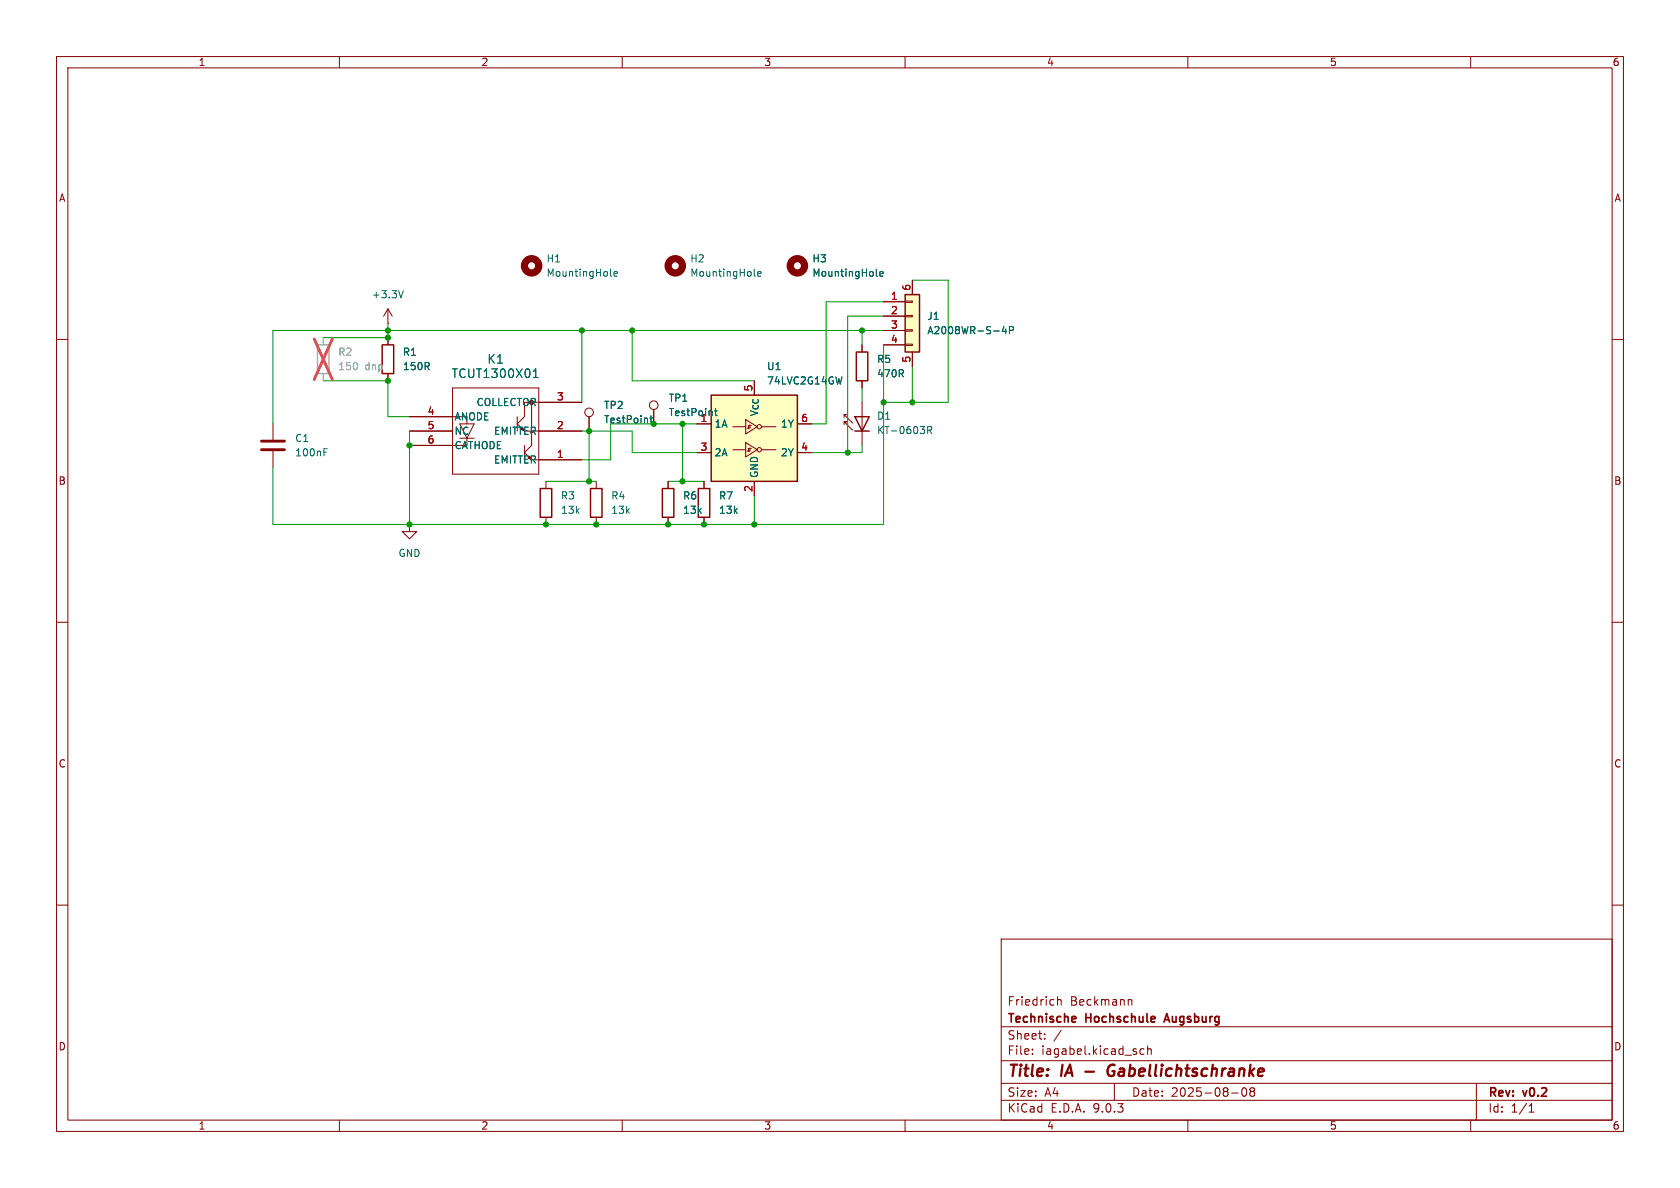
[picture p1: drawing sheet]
<svg xmlns="http://www.w3.org/2000/svg" width="297mm" height="210mm" viewBox="0 0 297 210" stroke-linecap="round" stroke-linejoin="round" font-family="sans-serif">
<g fill="none" stroke="#840000" stroke-width=".18">
<path d="M10 10h277v190h-277zM12 12h273v186h-273zM60 10v2M110 10v2M160 10v2M210 10v2M260 10v2M10 60h2M285 60h2M105.4 85.1v1.3M105.4 91.4v1.3M10 110h2"/>
<path d="M285 110h2M10 160h2M177 166h108v32h-108zM187 176.2v1.5M187 176.8l.2-.1 .3 .1 .1 .9M199.5 176.8h.5l.1 .9M285 160h2M60 198v2M110 198v2M160 198v2M177 194.5h108M177 191.5h108"/>
<path d="M177 187.5h108M177 181.5h108M182.5 186.3v.1M182.5 185.5v.1M184.7 183.6v.1M184.7 182.8v.1M187.6 182.1l-1.3 2M197 191.5v3M202.2 185.5l-.4-.1-.3 .3v.4l.2 .2h.5M202.9 185.5l.2-.1 .4 .1v.9M202.9 184.9v1.5M210 198v2"/>
<path d="M217.7 193.2h1.2M219.7 192.4l.2-.1a.81 .81 0 0 1 .6 .6 .81 .81 0 0 1-.3 .8l-.2 .1a.81 .81 0 0 1-.3-1.4zM221.2 192.9l-.2-.2 .2-.4 .5 .1 .1 .2-.3 .3M221.2 192.9l-.2 .3v.5l.2 .1 .5-.1 .1-.2-.1-.4-.2-.2M221.2 192.9h.3M260 198v2M261 191.5v6.5M270.3 196.6h.9M270.3 195.5l.4-.4v1.5"/>
</g>
<path d="M191.9 189.4h1.5M196.6 189.4h.4M196.9 188.2a1.13 1.13 0 0 0-1 .7 1.13 1.13 0 0 0 .2 1.2l.2 .1 .5-.1" fill="none" stroke="#840000" stroke-width=".4"/>
<path d="M190.1 179.8l.1 .2-.7 .2M206.3 179.2l-.5 1.5M205.9 180.3h.7" fill="none" stroke="#840000" stroke-width=".3"/>
<path d="M104.4 86.4h2v5h-2z" fill="none" stroke="#840000" stroke-width=".25"/>
<path d="M125.7 69.9h15.3v15.2h-15.3z" fill="#ffffc2"/>
<path d="M125.7 69.9h15.3v15.2h-15.3zM117.1 86.4h2v5h-2zM123.4 86.4h2.1v5h-2.1z" fill="none" stroke="#840000" stroke-width=".25"/>
<g fill="none" stroke="#840000" stroke-width=".18">
<path d="M123.2 74.9h2.5M129.5 75.4h2.3M129.5 79.5h2.3M131.8 74.2l2.1 1.2-2.1 1.3zM131.8 78.2l2.1 1.3-2.1 1.3zM132.1 75.7h.5v-.5h-.3v.5M132.1 79.8h.5v-.6h-.3v.6M132.6 75.2h.2M132.6 79.2h.2M134.6 75.4h2.6M134.6 79.5h2.6M141 74.9h2.5"/>
<path d="M118.1 85.1v1.3M118.1 91.4v1.3M123.2 80h2.5M124.5 85.1v1.3M124.5 91.4v1.3M133.3 85.1v2.5M141 80h2.5"/>
<circle cx="134.2" cy="79.5" r=".38"/>
<circle cx="134.2" cy="75.4" r=".38"/>
</g>
<path d="M160 52.1h2.6v10.1h-2.6z" fill="#ffffc2"/>
<path d="M160 52.1h2.6v10.1h-2.6zM67.6 61h2v5h-2zM151.1 73.7h2.6l-1.3 2.5zM151.1 76.2h2.6M151.4 62.2h2v5.1h-2zM95.5 86.4h2v5h-2z" fill="none" stroke="#840000" stroke-width=".25"/>
<g fill="none" stroke="#840000" stroke-width=".18">
<path d="M68.6 57.2h.1M68.6 54.6v2.6M68.6 59.7v1.3M68.6 54.6l-.8 1.3M68.6 54.6l.7 1.3M156.2 53.3h3.8M156.2 55.9h3.8M156.2 58.4h3.8M160 53.2h1.3v.3h-1.3zM160 55.8h1.3v.2h-1.3zM160 58.3h1.3v.2h-1.3zM161.3 49.5v2.6"/>
<path d="M48.3 74.9v2.8M48.3 79.8v2.8M68.6 66v1.3M72.4 76.2h7.6M72.4 78.7h7.6M72.4 73.7h7.6M80 68.6h15.2v15.2h-15.2zM81.3 77.5h2.5M81.3 74.9l1.2 2.6M82.5 77.5v1.2M83.8 74.9l-1.3 2.6M91.4 73.7v2.5"/>
<path d="M92.7 71.1v2.6l-1.3 1.2 1 1M92.7 78.7v2.6M94 71.1v7.6l-1.3 1.3 1 1M95.2 76.2h7.7M95.2 71.1h7.7M104.1 73.7v2.5M115.6 72.4v2.5M123.2 74.9h2.5M141 74.9h2.5M149.2 75.1v-.6h.5h-.5l1.5 1.6M149.2 73.3v.5M149.7 73.3h-.5l1.5 1.5"/>
<path d="M152.4 61v1.2M152.4 67.3v1.3M152.4 71.1v7.6M156.2 61h3.8M160 60.8h1.3v.3h-1.3zM161.3 62.2v2.6M72.4 92.7v1.3h1.3l-1.3 1.3-1.3-1.3h1.3M72.4 92.7h.1M95.2 81.3h7.7M96.5 85.1v1.3M96.5 91.4v1.3M118.1 85.1v1.3"/>
<path d="M118.1 91.4v1.3M123.2 80h2.5M124.5 85.1v1.3M124.5 91.4v1.3M133.3 85.1v2.5M141 80h2.5"/>
<circle cx="104.1" cy="72.9" r=".76"/>
<circle cx="115.6" cy="71.6" r=".76"/>
</g>
<g fill="none" stroke="#006464" stroke-width=".18">
<path d="M71.3 51.4l-.4 1.2M107.9 48.7l.2 .1M108.5 48.4l.6-.1v-.2l-.4-.1-.2 .2 .1 .6h.5M133.3 48.7l.2 .1M133.9 48.4l.6-.1v-.2l-.4-.1-.2 .2 .1 .6h.5M154.9 48.7l.2 .1M155.5 48.4l.6-.1v-.2l-.4-.1-.2 .2 .1 .6h.5M177.5 57.7l-.3 .9h.8M177.8 58.2v.8M178.5 58.4l.6-.1 .1-.1-.1-.3-.6-.2v1.3M57.3 79.9h.4M57.3 79.3h.6"/>
<path d="M94.3 66.7h.8M94.3 65.6l.4-.4v1.5M114.9 73.9h.5M115.1 73.5v1.1l.3 .1M126.3 72.6h.5M126.5 72.2v1.1l.3 .2M164 76h.6l.1-.2v-.3l-.7-.1v1.3M164.3 76l.4 .7"/>
</g>
<g fill="none" stroke="#840000" stroke-width="1.3">
<circle cx="94" cy="47" r="1.27"/>
<circle cx="119.4" cy="47" r="1.27"/>
<circle cx="141" cy="47" r="1.27"/>
</g>
<path d="M46.2 78h4.1M46.2 79.5h4.1" fill="none" stroke="#840000" stroke-width=".51"/>
<path d="M56.1 61h2.1v5h-2.1z" fill="none" stroke="#a1a1a1" stroke-width=".25"/>
<path d="M57.1 59.7v1.3M57.1 66v1.3" fill="none" stroke="#a1a1a1" stroke-width=".18"/>
<path d="M55.5 59.9l3.3 7.2M58.8 59.9l-3.3 7.2" fill="none" stroke="#e65255" stroke-width=".46"/>
<g fill="none" stroke="#009600" stroke-width=".18">
<path d="M68.6 57.2v2.5h-11.5M102.9 58.4v12.7M111.8 58.4v8.9h21.5M152.4 58.4v2.6M156.2 58.4h-107.9v16.5M156.2 53.3h-10.2v21.6h-2.5M156.2 55.9h-6.3v24.1M161.3 49.5h6.3v21.6h-11.4M57.1 67.3h11.5v6.4h3.8M72.4 76.2v16.5M102.9 76.2h8.9v3.8h11.4M104.1 76.2v8.9"/>
<path d="M120.6 74.9v10.2M123.2 74.9h-15.3v6.4h-5M152.4 78.7v1.3h-8.9M152.4 68.6v2.5M156.2 61v31.7h-107.9v-10.1M161.3 64.8v6.3M96.5 85.1h8.9M118.1 85.1h6.4M133.3 87.6v5.1"/>
</g>
<g fill="#009600" stroke="#009600" stroke-width=".18">
<circle cx="149.9" cy="80" r=".46"/>
<circle cx="120.6" cy="74.9" r=".46"/>
<circle cx="118.1" cy="92.7" r=".46"/>
<circle cx="133.3" cy="92.7" r=".46"/>
<circle cx="124.5" cy="92.7" r=".46"/>
<circle cx="152.4" cy="58.4" r=".46"/>
<circle cx="115.6" cy="74.9" r=".46"/>
<circle cx="120.6" cy="85.1" r=".46"/>
<circle cx="161.3" cy="71.1" r=".46"/>
<circle cx="156.2" cy="71.1" r=".46"/>
<circle cx="111.8" cy="58.4" r=".46"/>
<circle cx="102.9" cy="58.4" r=".46"/>
<circle cx="68.6" cy="58.4" r=".46"/>
<circle cx="68.6" cy="67.3" r=".46"/>
<circle cx="68.6" cy="59.7" r=".46"/>
<circle cx="72.4" cy="92.7" r=".46"/>
<circle cx="72.4" cy="78.7" r=".46"/>
<circle cx="96.5" cy="92.7" r=".46"/>
<circle cx="105.4" cy="92.7" r=".46"/>
<circle cx="104.1" cy="76.2" r=".46"/>
<circle cx="104.1" cy="85.1" r=".46"/>
</g>
<g font-size="2.8" fill="#840000">
<text x="178" y="190.9">Title:</text>
<text x="187.7" y="190.9">IA</text>
<text x="197.4" y="190.9">Gabellichtschranke</text>
</g>
<g font-size="2.1" fill="#006464">
<text x="86.1" y="64.5">K1</text>
<text x="79.8" y="67">TCUT1300X01</text>
</g>
<g font-size="2.1" fill="#840000">
<text x="178" y="178">Friedrich</text>
<text x="189.2" y="178">Beckmann</text>
<text x="178" y="184">Sheet:</text>
<text x="178" y="181.2">Technische</text>
<text x="192" y="181.2">Hochschule</text>
<text x="206.6" y="181.2">Augsburg</text>
<text x="178" y="186.7">File:</text>
<text x="184.1" y="186.7">iagabel.kicad_sch</text>
<text x="178" y="196.9">KiCad</text>
<text x="178" y="194.1">Size:</text>
<text x="184.7" y="194.1">A4</text>
<text x="185.7" y="196.9">E.D.A.</text>
<text x="193.3" y="196.9">9.0.3</text>
<text x="200" y="194.1">Date:</text>
<text x="207" y="194.1">2025-08-08</text>
<text x="263" y="194.3">Rev:</text>
<text x="263" y="196.9">Id:</text>
<text x="267.1" y="196.9">1/1</text>
<text x="269.4" y="194.3">v0.2</text>
</g>
<g font-size="1.8" fill="#840000">
<text x="35" y="11.9">1</text>
<text x="85" y="11.9">2</text>
<text x="135" y="11.9">3</text>
<text x="185" y="11.9">4</text>
<text x="235" y="11.9">5</text>
<text x="285" y="11.9">6</text>
<text x="10.3" y="35.9">A</text>
<text x="285.3" y="35.9">A</text>
<text x="10.3" y="85.9">B</text>
<text x="285.3" y="85.9">B</text>
<text x="10.3" y="135.9">C</text>
<text x="285.3" y="135.9">C</text>
<text x="10.3" y="185.9">D</text>
<text x="285.3" y="185.9">D</text>
<text x="35" y="199.9">1</text>
<text x="85" y="199.9">2</text>
<text x="135" y="199.9">3</text>
<text x="185" y="199.9">4</text>
<text x="235" y="199.9">5</text>
<text x="285" y="199.9">6</text>
</g>
<g font-size="1.8" fill="#006464">
<text x="96.5" y="46.6">H1</text>
<text x="121.9" y="46.6">H2</text>
<text x="143.5" y="46.6">H3</text>
<text x="65.6" y="52.9">+3.3V</text>
<text x="96.5" y="49.1">MountingHole</text>
<text x="121.9" y="49.1">MountingHole</text>
<text x="143.5" y="49.1">MountingHole</text>
<text x="163.8" y="56.7">J1</text>
<text x="163.8" y="59.3">A2008WR-S-4P</text>
<text x="71.1" y="63.1">R1</text>
<text x="71.1" y="65.6">150R</text>
<text x="135.5" y="65.6">U1</text>
<text x="154.9" y="64.4">R5</text>
<text x="84.1" y="72">COLLECTOR</text>
<text x="118.1" y="71.2">TP1</text>
<text x="135.5" y="68.2">74LVC2G14GW</text>
<text x="154.9" y="66.9">470R</text>
<text x="80.3" y="77.1">NC</text>
<text x="80.3" y="74.5">ANODE</text>
<text x="87.2" y="77.1">EMITTER</text>
<text x="106.7" y="72.5">TP2</text>
<text x="106.7" y="75">TestPoint</text>
<text x="118.1" y="73.8">TestPoint</text>
<text x="123.8" y="74.7">1</text>
<text x="126.2" y="75.8">1A</text>
<text x="134.2" y="73.7" transform="rotate(-90 134.2 73.7)">V_{CC}</text>
<text x="138" y="75.8">1Y</text>
<text x="154.9" y="74.4">D1</text>
<text x="154.9" y="76.9">KT-0603R</text>
<text x="52.1" y="78.3">C1</text>
<text x="52.1" y="80.9">100nF</text>
<text x="80.3" y="79.6">CATHODE</text>
<text x="87.2" y="82.1">EMITTER</text>
<text x="126.2" y="80.9">2A</text>
<text x="138" y="80.9">2Y</text>
<text x="99.1" y="88.5">R3</text>
<text x="108" y="88.5">R4</text>
<text x="120.7" y="88.5">R6</text>
<text x="127" y="88.5">R7</text>
<text x="134.2" y="84.6" transform="rotate(-90 134.2 84.6)">GND</text>
<text x="99.1" y="91">13k</text>
<text x="108" y="91">13k</text>
<text x="120.7" y="91">13k</text>
<text x="127" y="91">13k</text>
<text x="70.4" y="98.7">GND</text>
</g>
<g font-size="1.8" fill="#a90000">
<text x="157.4" y="53.1">1</text>
<text x="161" y="51.5" transform="rotate(-90 161 51.5)">6</text>
<text x="157.4" y="55.6">2</text>
<text x="157.4" y="58.2">3</text>
<text x="157.4" y="60.7">4</text>
<text x="161" y="64.2" transform="rotate(-90 161 64.2)">5</text>
<text x="98.4" y="70.9">3</text>
<text x="133.1" y="69.3" transform="rotate(-90 133.1 69.3)">5</text>
<text x="75.5" y="75.9">5</text>
<text x="75.5" y="73.4">4</text>
<text x="98.4" y="75.9">2</text>
<text x="141.5" y="74.7">6</text>
<text x="75.5" y="78.5">6</text>
<text x="98.4" y="81">1</text>
<text x="123.8" y="79.8">3</text>
<text x="141.5" y="79.8">4</text>
<text x="133.1" y="87.1" transform="rotate(-90 133.1 87.1)">2</text>
</g>
<g font-size="1.8" fill="#989898">
<text x="59.7" y="63.1">R2</text>
<text x="59.7" y="65.6">150</text>
<text x="64.5" y="65.6">dnp</text>
</g>
</svg>
